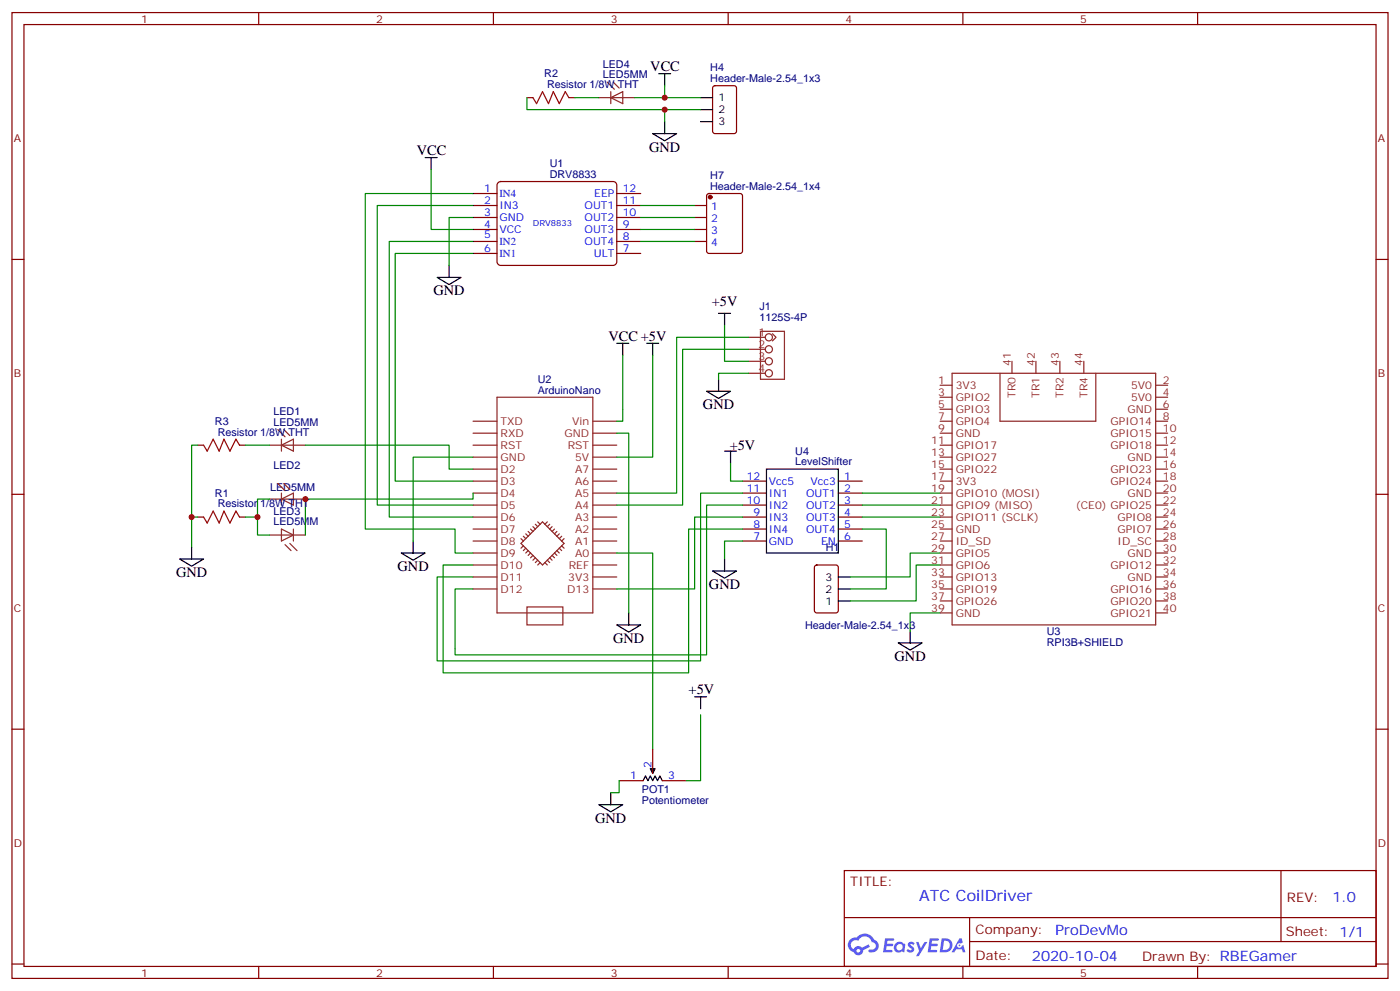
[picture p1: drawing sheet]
# Altium schematic sheet schematic.schdoc
size 227 x 181 mm

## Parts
H1  Header-Male-2.54_1x3  [HDR-TH_3P-P2.54-V]
H4  Header-Male-2.54_1x3  [HDR-TH_3P-P2.54-V]
H7  Header-Male-2.54_1x4  [HDR-TH_4P-P2.54-V]
J1  1125S-4P  [HW4-2.0]
LED1  LED5MM  [LED5MM]
LED2  LED5MM  [LED5MM]
LED3  LED5MM  [LED5MM]
LED4  LED5MM  [LED5MM]
POT1  Potentiometer  [MY_POT]
R1  Resistor 1/8W THT  [RESISTOR 1/8W THT]
R2  Resistor 1/8W THT  [RESISTOR 1/8W THT]
R3  Resistor 1/8W THT  [RESISTOR 1/8W THT]
U1  DRV8833  [DRV8833 MOTOR DRIVER]
U2  ArduinoNano  [ARDUINO NANO VINCENT]
U3  RPI3B+SHIELD  [RPI3B+SHIELD]
U4  LevelShifter  [12PIN]

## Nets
+5V: J1.3 U2.27(5V) U4.12(Vcc5)
GND: H4.2 J1.4 POT1.1 R1.2 R2.2 R3.2 U1.3(GND) U2.4(GND) U2.29(GND) U3.39(GND) U4.7(GND)
VCC: H4.1 LED4.A U1.4(VCC) U2.30(Vin)
NetH1_1: H1.1 U3.31(GPIO6)
NetH1_2: H1.2 U4.5(OUT4)
NetH1_3: H1.3 U3.29(GPIO5)
NetH7_1: H7.1 U1.11(OUT1)
NetH7_2: H7.2 U1.10(OUT2)
NetH7_3: H7.3 U1.9(OUT3)
NetH7_4: H7.4 U1.8(OUT4)
NetJ1_1: J1.1 U2.24(A5)
NetJ1_2: J1.2 U2.23(A4)
NetLED1_A: LED1.A U2.5(D2)
NetLED1_K: LED1.K(C) R3.1
NetLED2_A: LED2.A LED3.K(C) U2.7(D4)
NetLED2_K: LED2.K(C) LED3.A R1.1
NetLED4_K: LED4.K(C) R2.1
NetPOT1_2: POT1.2 U2.19(A0)
NetU1_1: U1.1(IN4) U2.12(D9)
NetU1_2: U1.2(IN3) U2.8(D5)
NetU1_5: U1.5(IN2) U2.9(D6)
NetU1_6: U1.6(IN1) U2.6(D3)
NetU2_13: U2.13(D10) U4.8(IN4)
NetU2_14: U2.14(D11) U4.11(IN1)
NetU2_15: U2.15(D12) U4.10(IN2)
NetU2_16: U2.16(D13) U4.9(IN3)
NetU3_19: U3.19(GPIO10_(MOSI)) U4.2(OUT1)
NetU3_21: U3.21(GPIO9_(MISO)) U4.3(OUT2)
NetU3_23: U3.23(GPIO11_(SCLK)) U4.4(OUT3)

Not connected (* = marked no-connect by the designer): H4 3; POT1 3; U1 7(ULT) 12(EEP); U2 1(TXD) 2(RXD) 3(RST) 10(D7) 11(D8) 17(3V3) 18(REF) 20(A1) 21(A2) 22(A3) 25(A6) 26(A7) 28(RST); U3 1(3V3) 2(5V0) 3(GPIO2) 4(5V0) 5(GPIO3) 6(GND) 7(GPIO4) 8(GPIO14) 9(GND) 10(GPIO15) 11(GPIO17) 12(GPIO18) 13(GPIO27) 14(GND) 15(GPIO22) 16(GPIO23) 17(3V3) 18(GPIO24) 20(GND) 22((CE0)_GPIO25) 24(GPIO8) 25(GND) 26(GPIO7) 27(ID_SD) 28(ID_SC) 30(GND) 32(GPIO12) 33(GPIO13) 34(GND) 35(GPIO19) 36(GPIO16) 37(GPIO26) 38(GPIO20) 40(GPIO21) 41(TR0) 42(TR1) 43(TR2) 44(TR4); U4 1(Vcc3) 6(EN)

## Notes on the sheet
- Labels drawn without touching a wire or pin: +5V
